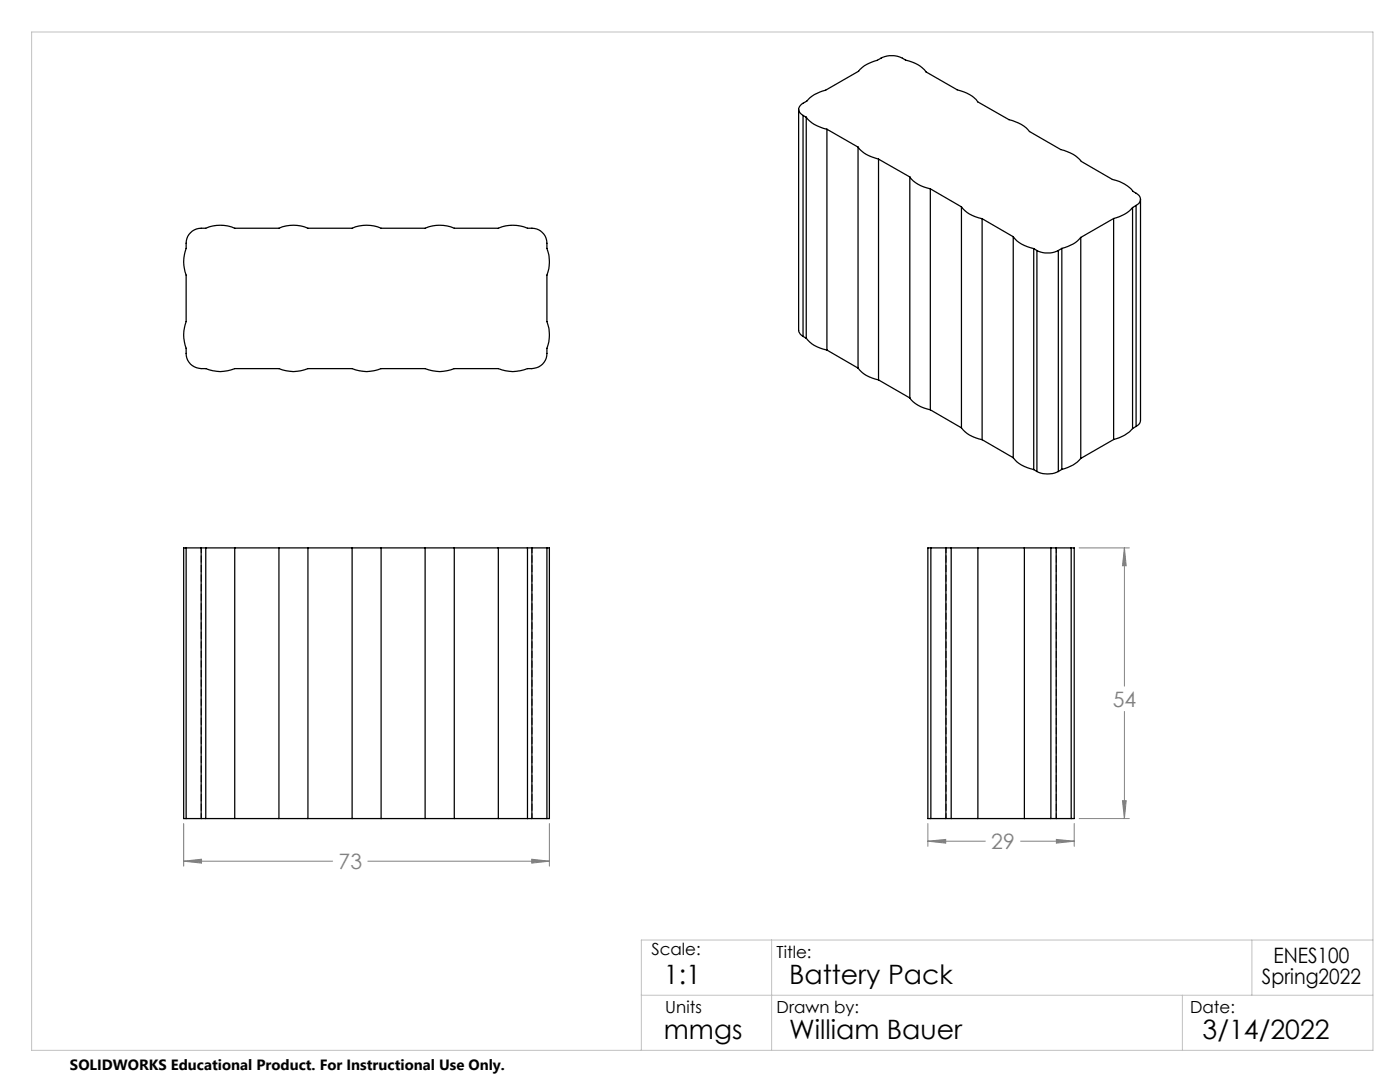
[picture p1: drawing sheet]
<svg xmlns="http://www.w3.org/2000/svg" width="279mm" height="216mm" viewBox="0 0 279 216" stroke-linecap="round" stroke-linejoin="round" font-family="sans-serif">
<g fill="none" stroke="#808080" stroke-width=".2">
<path d="M215.4 109.3h10M224.4 109.3l.4 3.6h-.8zM224.4 109.3v27.6M224 159.8h.8l-.4 3.5zM224.4 142v21.3M36.7 171.8l3.5-.4v.8zM36.7 164.3v8.5M36.7 171.8h29.7M73.4 171.8h36.2M106.1 171.4l3.5 .4-3.5 .4zM109.6 164.3v8.5M185.2 167.9l3.5-.4v.7z"/>
<path d="M185.2 164.3v4.6M185.2 167.9h11.4M203.7 167.9h10.7M210.8 167.5l3.6 .4-3.6 .3zM214.4 164.3v4.6M215.4 163.3h10"/>
</g>
<path d="M6.3 6.4h267.7v203.2h-267.7zM128 198.6h146M154 187.6v22M236 198.6v11M249.8 187.6v11M274 187.6h-146v22" fill="none" stroke="#c0c0c0" stroke-width=".2"/>
<path d="M36.7 171.8l3.5-.4v.8zM106.1 171.4l3.5 .4-3.5 .4zM185.2 167.9l3.5-.4v.7zM210.8 167.5l3.6 .4-3.6 .3zM224 159.8h.8l-.4 3.5zM224.4 109.3l.4 3.6h-.8z" fill="#808080"/>
<g fill="none" stroke="#000" stroke-width=".25">
<path d="M159.4 21.8v44.1l.3 .8 .6 .4M160.3 23a1.28 1.28 0 0 1-.9-1.2 1.28 1.28 0 0 1 .9-1.2l.7-.4a6.6 6.6 0 0 1 3.8-2.2l6.5-3.8a6.6 6.6 0 0 1 3.8-2.2 4.9 4.9 0 0 1 5.6 0 6.5 6.5 0 0 1 4.1 2.4l6.2 3.5a6.7 6.7 0 0 1 4.1 2.4l6.3 3.6a6.9 6.9 0 0 1 4.1 2.3l6.2 3.6a6.9 6.9 0 0 1 4.1 2.4l6.2 3.6a6.9 6.9 0 0 1 4.1 2.4l.6 .4a1.28 1.28 0 0 1 .9 1.2 1.28 1.28 0 0 1-.9 1.2M160.3 23l.6 .4M160.3 23v44.1M160.9 23.4a6.7 6.7 0 0 0 4.1 2.4M160.9 23.4v44.1M165 25.8l6.2 3.6M165 25.8v44.1M171.2 29.4a6.7 6.7 0 0 0 4.1 2.4M171.2 29.4v44M175.3 31.8l6.3 3.5M175.3 31.8v44"/>
<path d="M181.6 35.3a6.5 6.5 0 0 0 4.1 2.4M181.6 35.3v44.1M185.7 37.7l6.2 3.6M185.7 37.7v44.1M227.6 39.8v44.1l-.1 .5-.8 .7M38 46.4a3.4 3.4 0 0 1 3.1-.9 7.3 7.3 0 0 1 5.7 0h8.9a7.3 7.3 0 0 1 5.8 0h8.8a7.3 7.3 0 0 1 5.8 0h8.7a7.4 7.4 0 0 1 5.9 0h8.7a7.4 7.4 0 0 1 5.9 0 3.3 3.3 0 0 1 3.8 4.1 7.4 7.4 0 0 1 0 5.3v9.3a7.4 7.4 0 0 1 0 5.3 3.3 3.3 0 0 1-2 3.9l-.5 .1a6.2 6.2 0 0 0-2.8 .5 7.7 7.7 0 0 1-4.4-.4h-8.7a7.4 7.4 0 0 1-5.9 0h-8.7a7.3 7.3 0 0 1-5.8 0h-8.8a7.3 7.3 0 0 1-5.8 0h-8.9a7.3 7.3 0 0 1-5.7 0 3.3 3.3 0 0 1-4-4.1 7.4 7.4 0 0 1 0-5.3v-9.3a7.4 7.4 0 0 1 0-5.3 3.5 3.5 0 0 1 .9-3.2zM191.9 41.3a6.5 6.5 0 0 0 4.1 2.3M191.9 41.3v44.1M196 43.6l6.2 3.6M196 43.6v44.1M202.2 47.2a6.5 6.5 0 0 0 4.1 2.4M202.2 47.2v44.1"/>
<path d="M206.3 49.6l.6 .4M206.3 49.6v44.1M206.9 50a4.9 4.9 0 0 0 4.3 0M206.9 50v44.1M211.2 50v44.1M211.9 49.6l-.7 .4M211.9 49.6v44.1M215.7 47.4a6.6 6.6 0 0 1-3.8 2.2M215.7 47.4v44.1M222.3 43.6l-6.6 3.8M222.3 43.6v44.1M226 41.4a6.9 6.9 0 0 1-3.7 2.2"/>
<path d="M226 41.4v44.1M226.7 41l-.7 .4M226.7 41v44.1M160.3 67.1l.6 .4M160.9 67.5a6.5 6.5 0 0 0 4.1 2.4M165 69.9l6.2 3.5M171.2 73.4a6.5 6.5 0 0 0 4.1 2.4M175.3 75.8l6.3 3.6M181.6 79.4a6.5 6.5 0 0 0 4.1 2.4M185.7 81.8l6.2 3.6M191.9 85.4a6.5 6.5 0 0 0 4.1 2.3M196 87.7l6.2 3.6"/>
<path d="M202.2 91.3a6.5 6.5 0 0 0 4.1 2.4M206.3 93.7l.6 .4M206.9 94.1a4.9 4.9 0 0 0 4.3 0M211.9 93.7l-.7 .4M215.7 91.5a6.6 6.6 0 0 1-3.8 2.2M222.3 87.7l-6.6 3.8M226 85.5a6.9 6.9 0 0 1-3.7 2.2M226.7 85.1l-.7 .4M37.1 109.3h3M37.1 109.3h-.4v54h.4M37.1 109.3v54M40.1 109.3v54"/>
<path d="M40.1 109.3h1M41.1 109.3h5.7M41.1 109.3v54M46.8 109.3v54M46.8 109.3h8.9M55.7 109.3h5.8M55.7 109.3v54M61.5 109.3v54M61.5 109.3h8.8M70.3 109.3h5.8M70.3 109.3v54M76.1 109.3v54"/>
<path d="M76.1 109.3h8.7M84.8 109.3h5.9M84.8 109.3v54M90.7 109.3v54M90.7 109.3h8.7M99.4 109.3h5.9M99.4 109.3v54M105.3 109.3v54M105.3 109.3h.9M106.2 109.3h2.9M106.2 109.3v54M109.1 109.3h.5v54h-.5"/>
<path d="M109.1 109.3v54M185.8 109.3h3M185.8 109.3h-.6v54h.6M185.8 109.3v54M188.8 109.3h1M188.8 109.3v54M189.8 109.3h5.4M189.8 109.3v54M195.2 109.3h9.2M195.2 109.3v54M204.4 109.3h5.3M204.4 109.3v54"/>
<path d="M209.7 109.3h1.1M209.7 109.3v54M210.8 109.3h3M210.8 109.3v54M213.8 109.3h.6v54h-.6M213.8 109.3v54M37.1 163.3h3M40.1 163.3h1M41.1 163.3h5.7M46.8 163.3h8.9M55.7 163.3h5.8M61.5 163.3h8.8"/>
<path d="M70.3 163.3h5.8M76.1 163.3h8.7M84.8 163.3h5.9M90.7 163.3h8.7M99.4 163.3h5.9M105.3 163.3h.9M106.2 163.3h2.9M185.8 163.3h3M188.8 163.3h1M189.8 163.3h5.4M195.2 163.3h9.2M204.4 163.3h5.3"/>
<path d="M209.7 163.3h1.1M210.8 163.3h3"/>
</g>
<path d="M40.2 109.3v54M106.2 109.3v54M188.8 109.3v54M210.8 109.3v54" fill="none" stroke="#000" stroke-width=".2" stroke-dasharray="1.3 .6" stroke-dashoffset=".3"/>
<g font-size="5.3">
<text x="132.5" y="196.4">1:1</text>
<text x="157.5" y="196.4">Battery Pack</text>
<text x="132.5" y="207.4">mmgs</text>
<text x="157.5" y="207.4">William Bauer</text>
<text x="240" y="207.4">3/14/2022</text>
</g>
<g font-size="4.2" fill="#808080">
<text x="222.1" y="141">54</text>
<text x="67.6" y="173.4">73</text>
<text x="197.8" y="169.5">29</text>
</g>
<g font-size="4.2">
<text x="251.9" y="196.4">Spring2022</text>
<text x="254.2" y="192.2">ENES100</text>
</g>
<g font-size="3.3">
<text x="130" y="190.6">Scale:</text>
<text x="155" y="191.2">Title:</text>
<text x="132.8" y="202.2">Units</text>
<text x="155" y="202.2">Drawn by:</text>
<text x="237.5" y="202.2">Date:</text>
</g>
<text font-size="3" x="14" y="213.5">SOLIDWORKS Educational Product. For Instructional Use Only.</text>
</svg>
